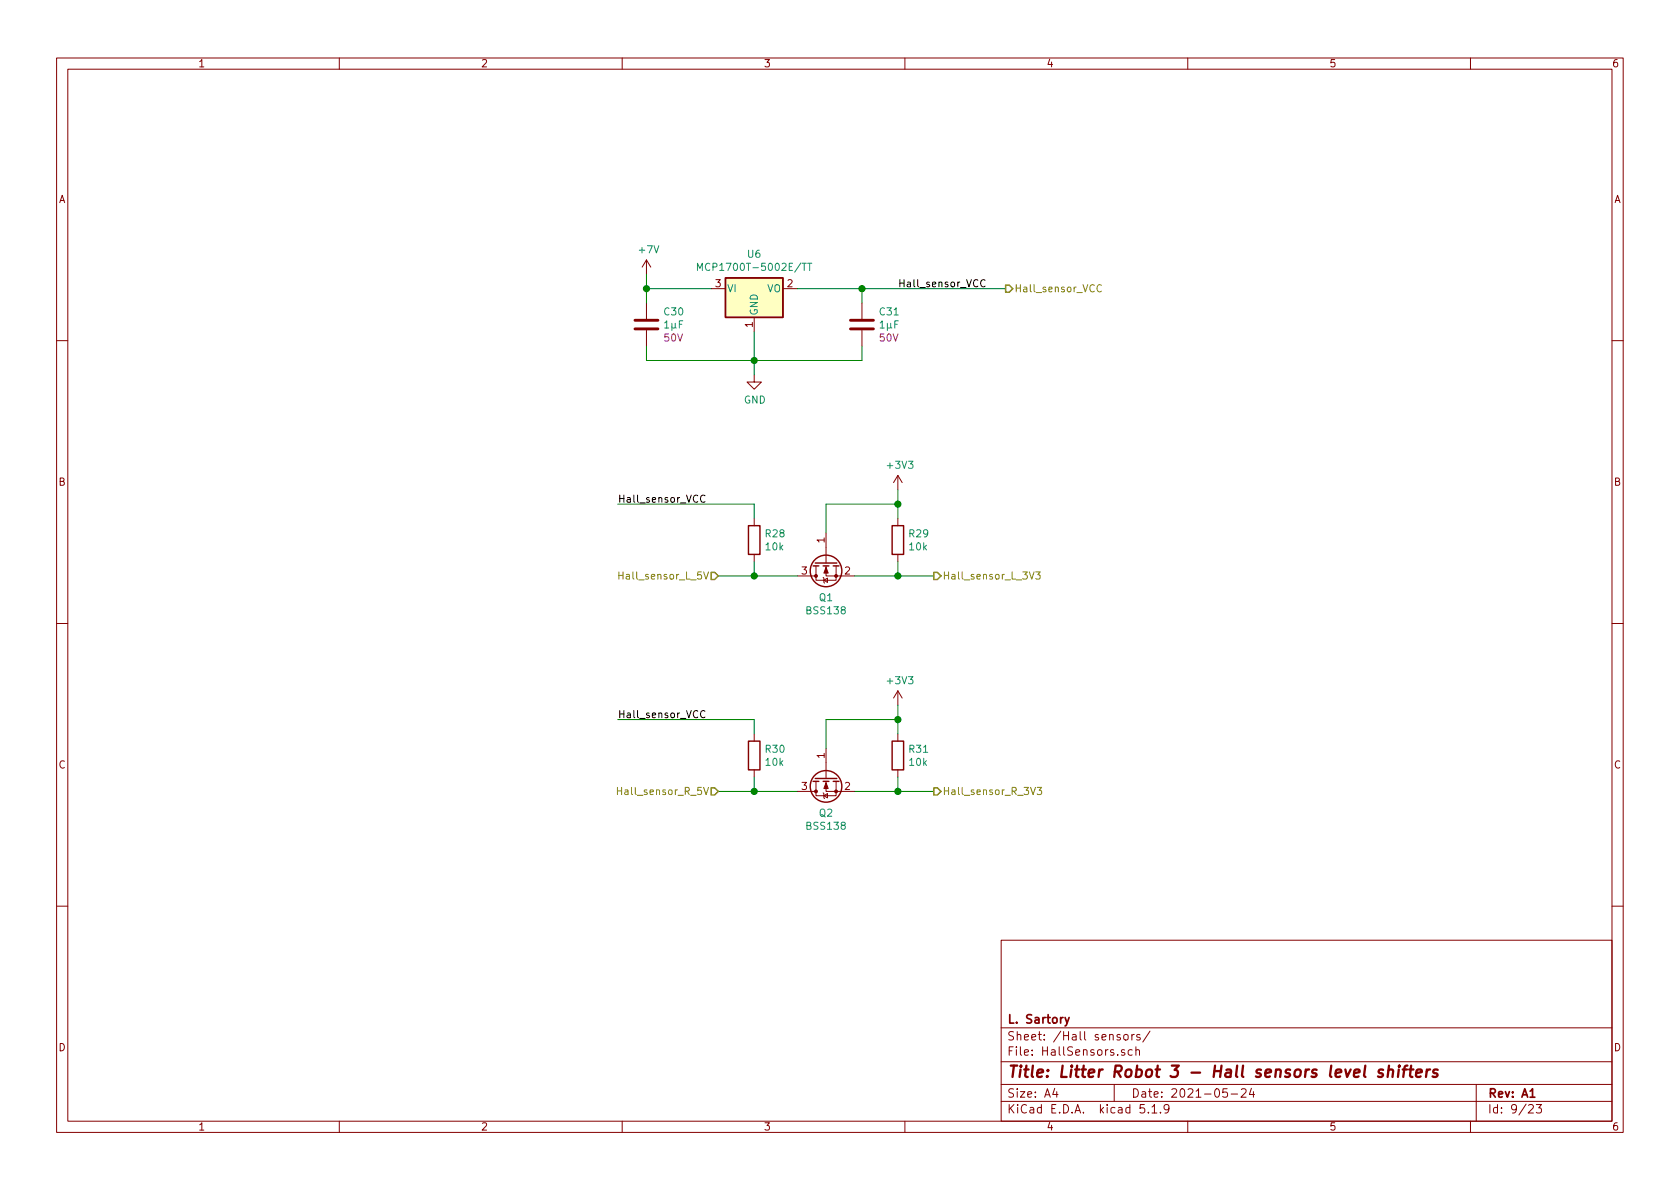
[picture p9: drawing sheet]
EESchema Schematic File Version 4
EELAYER 30 0
EELAYER END
$Descr A4 11693 8268
encoding utf-8
Sheet 9 23
Title "Litter Robot 3 - Hall sensors level shifters"
Date "2021-05-24"
Rev "A1"
Comp "L. Sartory"
Comment1 ""
Comment2 ""
Comment3 ""
Comment4 ""
$EndDescr
Text HLabel 5000 4000 0    50   Input ~ 0
Hall_sensor_L_5V
Text HLabel 5000 5500 0    50   Input ~ 0
Hall_sensor_R_5V
$Comp
L power:+3V3 #PWR?
U 1 1
P 6250 3400
AR Path="/603F1DCE/606A6D92" Ref="#PWR?"  Part="1" 
AR Path="/60624089/606A6D92" Ref="#PWR?"  Part="1" 
AR Path="/60690B6B/606A6D92" Ref="#PWR080"  Part="1" 
F 0 "#PWR080" H 6250 3250 50  0001 C CNN
F 1 "+3V3" H 6265 3573 50  0000 C CNN
F 2 "" H 6250 3400 50  0001 C CNN
F 3 "" H 6250 3400 50  0001 C CNN
	1    6250 3400
	1    0    0    -1  
$EndComp
Text HLabel 6500 4000 2    50   Output ~ 0
Hall_sensor_L_3V3
$Comp
L power:+3V3 #PWR?
U 1 1
P 6250 4900
AR Path="/603F1DCE/606AB6F0" Ref="#PWR?"  Part="1" 
AR Path="/60624089/606AB6F0" Ref="#PWR?"  Part="1" 
AR Path="/60690B6B/606AB6F0" Ref="#PWR081"  Part="1" 
F 0 "#PWR081" H 6250 4750 50  0001 C CNN
F 1 "+3V3" H 6265 5073 50  0000 C CNN
F 2 "" H 6250 4900 50  0001 C CNN
F 3 "" H 6250 4900 50  0001 C CNN
	1    6250 4900
	1    0    0    -1  
$EndComp
Text HLabel 6500 5500 2    50   Output ~ 0
Hall_sensor_R_3V3
Text Label 4300 3500 0    50   ~ 0
Hall_sensor_VCC
Text Label 4300 5000 0    50   ~ 0
Hall_sensor_VCC
$Comp
L LitterRobot:+7V #PWR?
U 1 1
P 4500 1900
AR Path="/603F1DCE/606C5787" Ref="#PWR?"  Part="1" 
AR Path="/60624089/606C5787" Ref="#PWR?"  Part="1" 
AR Path="/60690B6B/606C5787" Ref="#PWR078"  Part="1" 
F 0 "#PWR078" H 4500 1750 50  0001 C CNN
F 1 "+7V" H 4515 2073 50  0000 C CNN
F 2 "" H 4500 1900 50  0001 C CNN
F 3 "" H 4500 1900 50  0001 C CNN
	1    4500 1900
	1    0    0    -1  
$EndComp
Wire Wire Line
	4500 1900 4500 2000
Wire Wire Line
	4500 2000 4950 2000
$Comp
L Device:R R?
U 1 1
P 6250 3750
AR Path="/603F20AB/606A5BB1" Ref="R?"  Part="1" 
AR Path="/603F1DCE/606A5BB1" Ref="R?"  Part="1" 
AR Path="/60624089/606A5BB1" Ref="R?"  Part="1" 
AR Path="/60690B6B/606A5BB1" Ref="R29"  Part="1" 
F 0 "R29" H 6320 3796 50  0000 L CNN
F 1 "10k" H 6320 3705 50  0000 L CNN
F 2 "Resistor_SMD:R_0603_1608Metric" V 6180 3750 50  0001 C CNN
F 3 "https://www.bourns.com/docs/product-datasheets/CRxxxxx.pdf" H 6250 3750 50  0001 C CNN
F 4 "CR0603-FX-1002ELF" H 6250 3750 50  0001 C CNN "Part_number"
	1    6250 3750
	1    0    0    -1  
$EndComp
$Comp
L Device:R R?
U 1 1
P 5250 3750
AR Path="/603F20AB/606A5B75" Ref="R?"  Part="1" 
AR Path="/603F1DCE/606A5B75" Ref="R?"  Part="1" 
AR Path="/60624089/606A5B75" Ref="R?"  Part="1" 
AR Path="/60690B6B/606A5B75" Ref="R28"  Part="1" 
F 0 "R28" H 5320 3796 50  0000 L CNN
F 1 "10k" H 5320 3705 50  0000 L CNN
F 2 "Resistor_SMD:R_0603_1608Metric" V 5180 3750 50  0001 C CNN
F 3 "https://www.bourns.com/docs/product-datasheets/CRxxxxx.pdf" H 5250 3750 50  0001 C CNN
F 4 "CR0603-FX-1002ELF" H 5250 3750 50  0001 C CNN "Part_number"
	1    5250 3750
	1    0    0    -1  
$EndComp
Wire Wire Line
	6250 3400 6250 3500
$Comp
L Device:R R?
U 1 1
P 6250 5250
AR Path="/603F20AB/606AB6EA" Ref="R?"  Part="1" 
AR Path="/603F1DCE/606AB6EA" Ref="R?"  Part="1" 
AR Path="/60624089/606AB6EA" Ref="R?"  Part="1" 
AR Path="/60690B6B/606AB6EA" Ref="R31"  Part="1" 
F 0 "R31" H 6320 5296 50  0000 L CNN
F 1 "10k" H 6320 5205 50  0000 L CNN
F 2 "Resistor_SMD:R_0603_1608Metric" V 6180 5250 50  0001 C CNN
F 3 "https://www.bourns.com/docs/product-datasheets/CRxxxxx.pdf" H 6250 5250 50  0001 C CNN
F 4 "CR0603-FX-1002ELF" H 6250 5250 50  0001 C CNN "Part_number"
	1    6250 5250
	1    0    0    -1  
$EndComp
Wire Wire Line
	6250 4900 6250 5000
$Comp
L Device:R R?
U 1 1
P 5250 5250
AR Path="/603F20AB/606AB6E3" Ref="R?"  Part="1" 
AR Path="/603F1DCE/606AB6E3" Ref="R?"  Part="1" 
AR Path="/60624089/606AB6E3" Ref="R?"  Part="1" 
AR Path="/60690B6B/606AB6E3" Ref="R30"  Part="1" 
F 0 "R30" H 5320 5296 50  0000 L CNN
F 1 "10k" H 5320 5205 50  0000 L CNN
F 2 "Resistor_SMD:R_0603_1608Metric" V 5180 5250 50  0001 C CNN
F 3 "https://www.bourns.com/docs/product-datasheets/CRxxxxx.pdf" H 5250 5250 50  0001 C CNN
F 4 "CR0603-FX-1002ELF" H 5250 5250 50  0001 C CNN "Part_number"
	1    5250 5250
	1    0    0    -1  
$EndComp
$Comp
L Transistor_FET:BSS138 Q1
U 1 1
P 5750 3900
F 0 "Q1" V 5999 3900 50  0000 C CNN
F 1 "BSS138" V 6090 3900 50  0000 C CNN
F 2 "Package_TO_SOT_SMD:SOT-23" H 5950 3825 50  0001 L CIN
F 3 "https://assets.nexperia.com/documents/data-sheet/BSS138P.pdf" H 5750 3900 50  0001 L CNN
F 4 "BSS138P,215" V 5750 3900 50  0001 C CNN "Part_number"
	1    5750 3900
	0    -1   1    0   
$EndComp
$Comp
L Transistor_FET:BSS138 Q2
U 1 1
P 5750 5400
F 0 "Q2" V 5999 5400 50  0000 C CNN
F 1 "BSS138" V 6090 5400 50  0000 C CNN
F 2 "Package_TO_SOT_SMD:SOT-23" H 5950 5325 50  0001 L CIN
F 3 "https://assets.nexperia.com/documents/data-sheet/BSS138P.pdf" H 5750 5400 50  0001 L CNN
F 4 "BSS138P,215" V 5750 5400 50  0001 C CNN "Part_number"
	1    5750 5400
	0    -1   1    0   
$EndComp
$Comp
L Regulator_Linear:MCP1700-5002E_SOT23 U6
U 1 1
P 5250 2000
F 0 "U6" H 5250 2242 50  0000 C CNN
F 1 "MCP1700T-5002E/TT" H 5250 2151 50  0000 C CNN
F 2 "Package_TO_SOT_SMD:SOT-23" H 5250 2225 50  0001 C CNN
F 3 "https://ww1.microchip.com/downloads/en/DeviceDoc/MCP1700-Data-Sheet-20001826F.pdf" H 5250 2000 50  0001 C CNN
F 4 "MCP1700T-5002E/TT" H 5250 2000 50  0001 C CNN "Part_number"
	1    5250 2000
	1    0    0    -1  
$EndComp
Wire Wire Line
	5550 2000 6000 2000
$Comp
L power:GND #PWR?
U 1 1
P 5250 2600
AR Path="/606E736A" Ref="#PWR?"  Part="1" 
AR Path="/60690B6B/606E736A" Ref="#PWR079"  Part="1" 
F 0 "#PWR079" H 5250 2350 50  0001 C CNN
F 1 "GND" H 5255 2427 50  0000 C CNN
F 2 "" H 5250 2600 50  0001 C CNN
F 3 "" H 5250 2600 50  0001 C CNN
	1    5250 2600
	1    0    0    -1  
$EndComp
Wire Wire Line
	6250 3500 6250 3600
Wire Wire Line
	6250 3900 6250 4000
Connection ~ 6250 3500
Wire Wire Line
	6250 4000 6500 4000
Wire Wire Line
	5250 4000 5250 3900
Wire Wire Line
	5250 3600 5250 3500
Wire Wire Line
	4300 3500 5250 3500
Wire Wire Line
	6250 5000 6250 5100
Wire Wire Line
	6250 5400 6250 5500
Connection ~ 6250 5000
Wire Wire Line
	6250 5500 6500 5500
Wire Wire Line
	5250 5500 5250 5400
Wire Wire Line
	4300 5000 5250 5000
Wire Wire Line
	5250 5100 5250 5000
Wire Wire Line
	5250 5500 5550 5500
Connection ~ 6250 5500
Wire Wire Line
	5950 5500 6250 5500
Wire Wire Line
	5750 5200 5750 5000
Wire Wire Line
	5750 5000 6250 5000
Wire Wire Line
	5000 5500 5250 5500
Connection ~ 5250 5500
Wire Wire Line
	5000 4000 5250 4000
Wire Wire Line
	5250 4000 5550 4000
Connection ~ 5250 4000
Wire Wire Line
	5950 4000 6250 4000
Connection ~ 6250 4000
Wire Wire Line
	5750 3700 5750 3500
Wire Wire Line
	5750 3500 6250 3500
$Comp
L Device:C C?
U 1 1
P 6000 2250
AR Path="/603F20AB/606F23E8" Ref="C?"  Part="1" 
AR Path="/603F1DCE/606F23E8" Ref="C?"  Part="1" 
AR Path="/60624089/606F23E8" Ref="C?"  Part="1" 
AR Path="/60690B6B/606F23E8" Ref="C31"  Part="1" 
F 0 "C31" H 6115 2341 50  0000 L CNN
F 1 "1µF" H 6115 2250 50  0000 L CNN
F 2 "Capacitor_SMD:C_0603_1608Metric" H 6038 2100 50  0001 C CNN
F 3 "https://product.tdk.com/system/files/dam/doc/product/capacitor/ceramic/mlcc/catalog/mlcc_commercial_general_en.pdf" H 6000 2250 50  0001 C CNN
F 4 "50V" H 6115 2159 50  0000 L CNN "Voltage"
F 5 "C1608X5R1H105K080AB" H 6000 2250 50  0001 C CNN "Part_number"
	1    6000 2250
	1    0    0    -1  
$EndComp
Wire Wire Line
	5250 2300 5250 2500
Wire Wire Line
	6000 2400 6000 2500
Wire Wire Line
	6000 2500 5250 2500
Connection ~ 5250 2500
Wire Wire Line
	5250 2500 5250 2600
Wire Wire Line
	6000 2100 6000 2000
Text HLabel 7000 2000 2    50   Output ~ 0
Hall_sensor_VCC
Wire Wire Line
	6000 2000 7000 2000
Connection ~ 6000 2000
Text Label 6250 2000 0    50   ~ 0
Hall_sensor_VCC
$Comp
L Device:C C?
U 1 1
P 4500 2250
AR Path="/603F20AB/606F762A" Ref="C?"  Part="1" 
AR Path="/603F1DCE/606F762A" Ref="C?"  Part="1" 
AR Path="/60624089/606F762A" Ref="C?"  Part="1" 
AR Path="/60690B6B/606F762A" Ref="C30"  Part="1" 
F 0 "C30" H 4615 2341 50  0000 L CNN
F 1 "1µF" H 4615 2250 50  0000 L CNN
F 2 "Capacitor_SMD:C_0603_1608Metric" H 4538 2100 50  0001 C CNN
F 3 "https://product.tdk.com/system/files/dam/doc/product/capacitor/ceramic/mlcc/catalog/mlcc_commercial_general_en.pdf" H 4500 2250 50  0001 C CNN
F 4 "50V" H 4615 2159 50  0000 L CNN "Voltage"
F 5 "C1608X5R1H105K080AB" H 4500 2250 50  0001 C CNN "Part_number"
	1    4500 2250
	1    0    0    -1  
$EndComp
Wire Wire Line
	4500 2000 4500 2100
Wire Wire Line
	4500 2500 5250 2500
Wire Wire Line
	4500 2400 4500 2500
Connection ~ 4500 2000
$EndSCHEMATC
